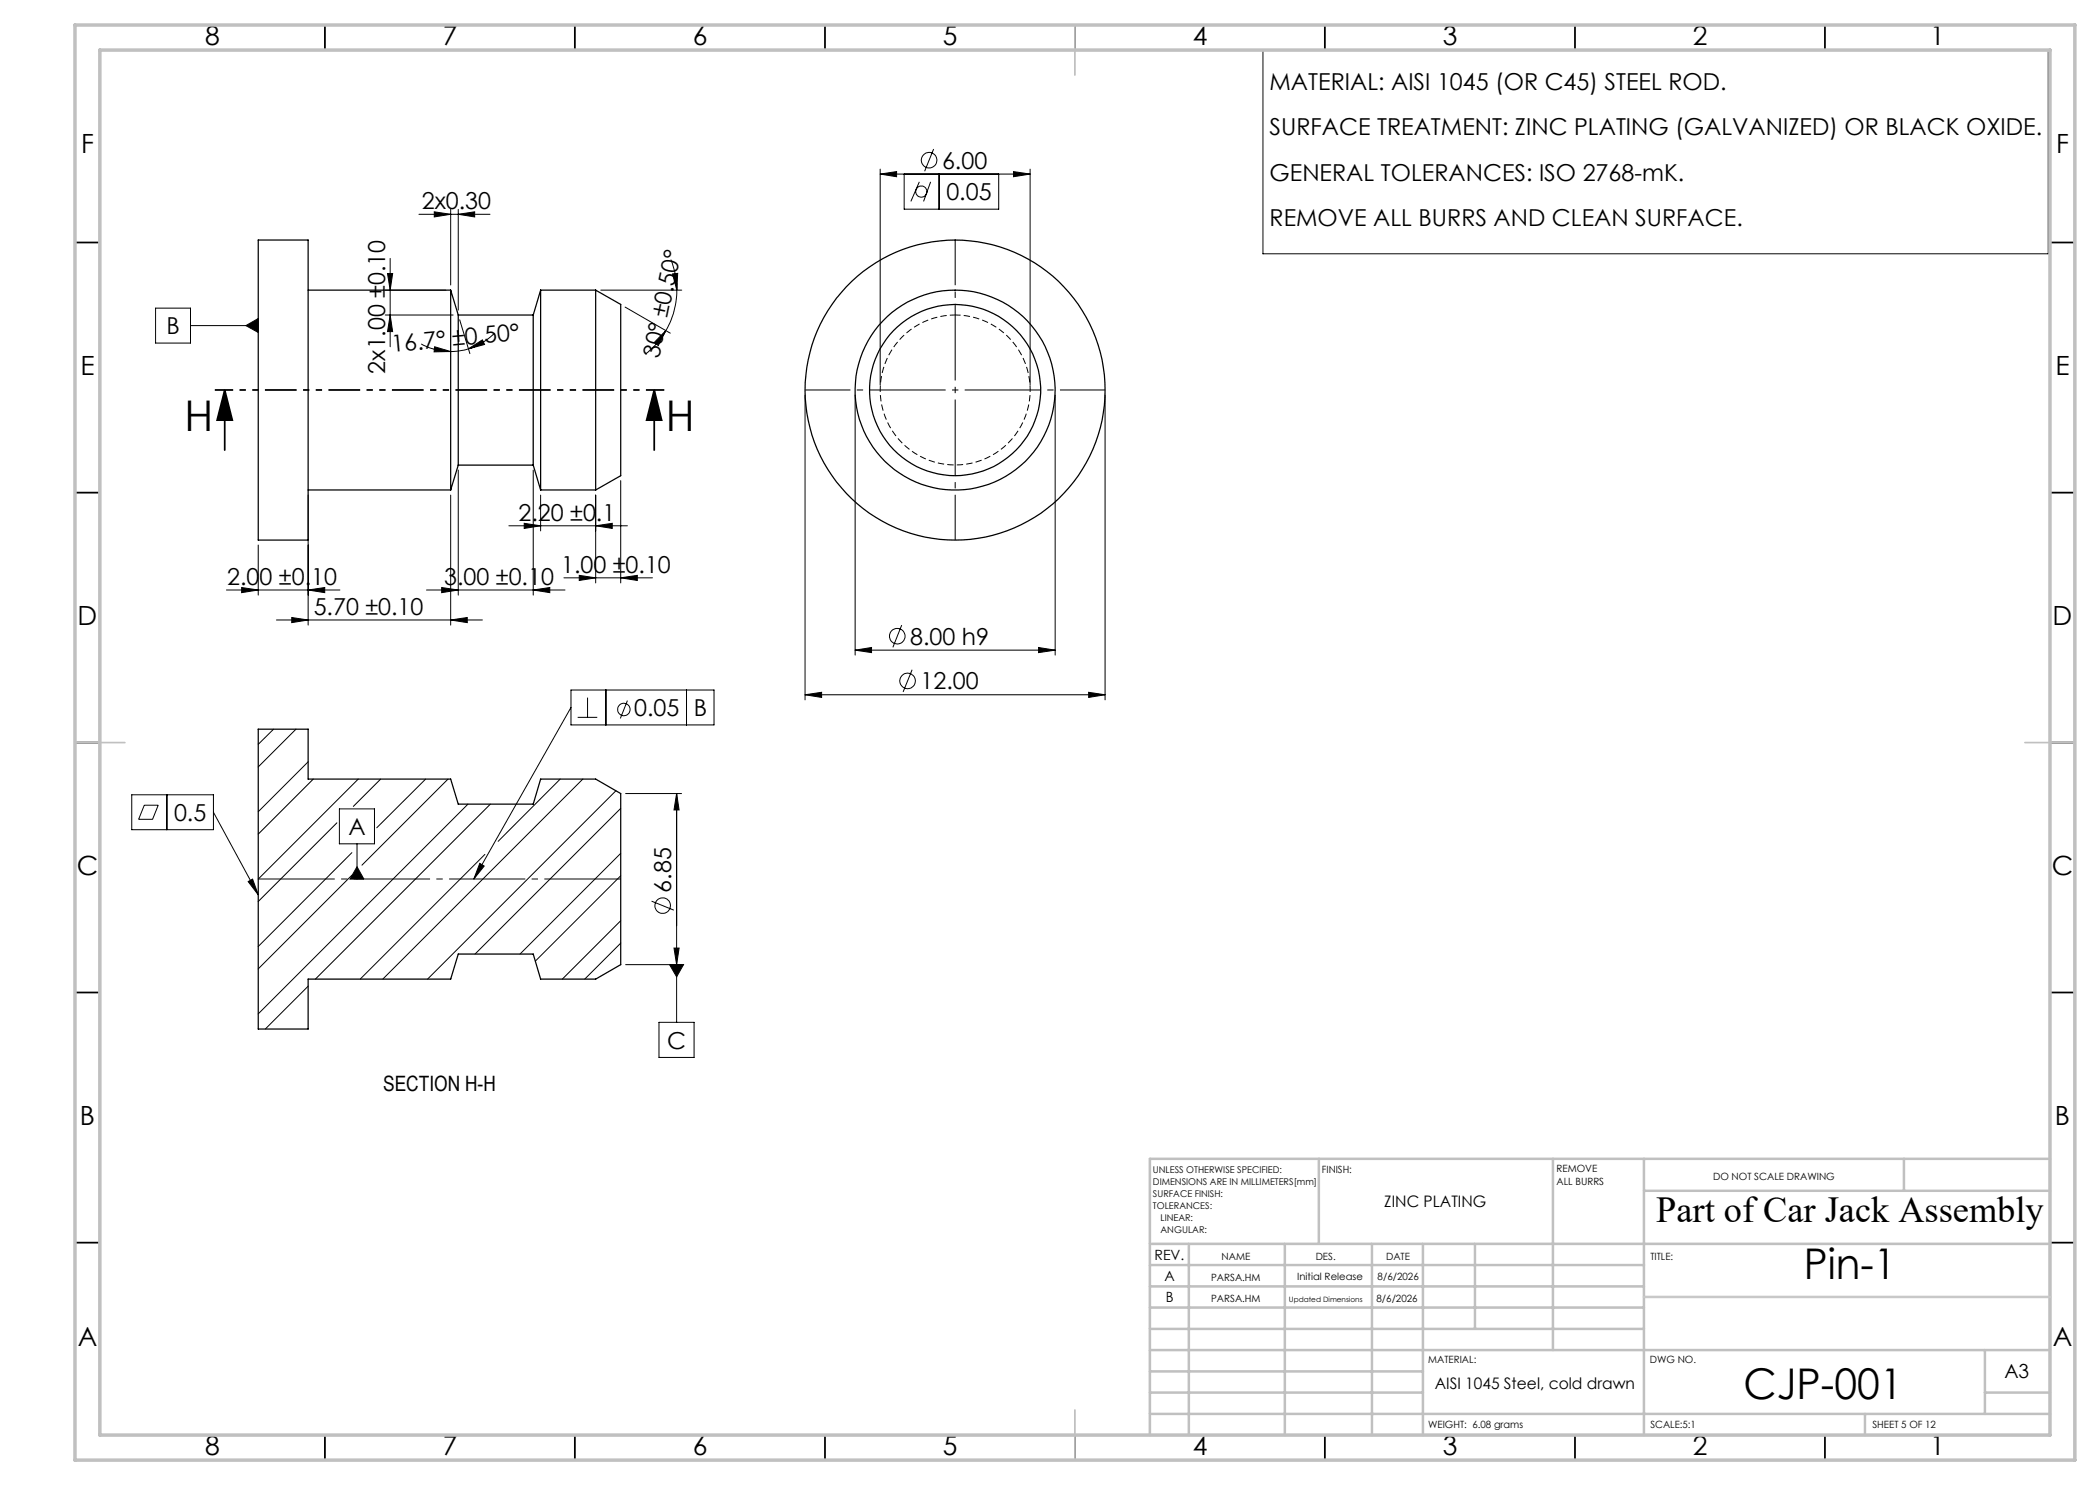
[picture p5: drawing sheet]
<svg xmlns="http://www.w3.org/2000/svg" width="420mm" height="297mm" viewBox="0 0 420 297" stroke-linecap="round" stroke-linejoin="round" font-family="sans-serif">
<g fill="none" stroke="#000" stroke-width=".25">
<path d="M51.6 48h10v60h-10zM61.6 58h28.5M90.1 58v40M90.1 58l1.6 5M108.1 58v40M108.1 58h11M108.1 58l-1.5 5M119.1 58v40M119.1 58l5 2.9v34.2l-5 2.9M91.7 63v30M91.7 63h14.9M106.6 63v30"/>
<path d="M61.6 98h28.5M91.7 93l-1.6 5M91.7 93h14.9M106.6 93l1.5 5M108.1 98h11M51.6 145.8h10v10h28.5l1.6 5h14.9l1.5-5h11l5 2.9v34.2l-5 2.9h-11l-1.5-5h-14.9l-1.6 5h-28.5v10h-10z"/>
<circle cx="191" cy="78" r="30"/>
<circle cx="191" cy="78" r="20"/>
<circle cx="191" cy="78" r="17.1"/>
</g>
<path d="M191 63a15 15 0 0 0-13.1 22.2 15 15 0 0 0 25.8 .9 15 15 0 0 0-11.6-23.1h-1.1" fill="none" stroke="#000" stroke-width=".2" stroke-dasharray="1.3 .6" stroke-dashoffset=".2" stroke-linecap="butt"/>
<g fill="none" stroke="#000" stroke-width=".2">
<path d="M252.6 10.1h157v40.7h-157zM176 34.8l3.3-.5v1zM176 33.8v43.2M176 34.8h30M180.8 34.8v7h18.9v-7M183.9 36.4l-1.7 3.9M186.1 36.4l-1.4 3.9M186.7 29.8l-1.8 4.5M187.8 34.8v7M202.7 34.3l3.3 .5-3.3 .5zM206 33.8v43.2M77 58h12.1"/>
<path d="M77.5 54.7h1l-.5 3.3zM78 51.7v17.7M83.8 42.9h14.2M86.9 42.4l3.2 .5-3.2 .5zM90.1 41.9v15.1M91.7 42.9l3.2-.5v1zM91.7 41.9v20.1M120.2 58h16.1M134.2 51.9a17 17 0 0 1 1.2 6.1M134.5 54.8l1-.1-.1 3.3zM135.4 58a16.1 16.1 0 0 1-2.2 8.1M31.1 61.6h7v7h-7z"/>
<path d="M38.1 65.1h13.5M49.2 65.1l2.4-1.4v2.8zM77 63h13.6M78 63l.5 3.3h-1zM84.2 68.8a12.3 12.3 0 0 0 5.9 1.5M86.9 69.4l3.2 .9-3.3 .1zM91.9 64l2.1 6.7M93.7 69.8l2.8-1.8 .4 .9zM93.7 69.8l-2.2 .4-1.4 .1M98.9 66.6a12.3 12.3 0 0 1-5.2 3.2M125 61.4l9.1 5.2M133.2 66.1l-1.5 3-.9-.6z"/>
<path d="M133.2 66.1a16.2 16.2 0 0 1-4.1 4.7M161 79v61M171 79v52M211 79v52M221 79v61M61.6 99v26M90.1 99v26M91.7 94v25M106.6 94v25M108.1 99v7.2M119.1 99v17.6M124.1 96.1v20.5"/>
<path d="M45.3 118h22.7M48.3 117.5l3.3 .5-3.3 .5zM51.6 109v10M61.6 118l3.3-.5v1zM85.3 118h27.7M88.3 117.5l3.4 .5-3.4 .5zM101.8 105.2h23.7M104.8 104.7l3.3 .5-3.3 .5zM106.6 118l3.4-.5v1zM112.8 115.6h17.7M115.9 115.1l3.2 .5-3.2 .5zM119.1 105.2l3.3-.5v1z"/>
<path d="M124.1 115.6l3.4-.5v1zM55.3 124h41.2M58.3 123.5l3.3 .5-3.3 .5zM90.1 124l3.4-.5v1zM114.2 138h28.6v7h-28.6zM117.5 139.5v4M121.2 138v7M137.3 138v7M161 139l3.3-.5v1zM161 139h60M171 130l3.3-.5v1zM171 130h40"/>
<path d="M180.3 125l-1.7 4.5M182.4 133.9l-1.8 4.5M207.7 129.5l3.3 .5-3.3 .5zM217.7 138.5l3.3 .5-3.3 .5zM26.4 159h16.3v6.9h-16.3zM33.4 159v6.9M54.7 145.8l-3.1 3.1M59.2 145.8l-7.6 7.6M61.6 152.4l-10 9.9M62.7 155.8l-11.1 11M71.6 155.8l-20 20M76.1 155.8l-5.4 5.5"/>
<path d="M85.1 155.8l-9.7 9.8M89.6 155.8l-17.2 17.2M112 155.8l-12.4 12.5M114.2 141.5l-19.4 34.3M115.5 143.5h4M116.6 155.8l-40 40M123.2 158.1l-37.7 37.7M125.1 158.7h11.2M125.5 140.1l-1.4 3.6M135.3 158.7l.5 3.3h-1zM135.3 158.7v45.8M28.9 161h2.7l-1.1 2.9h-2.8z"/>
<path d="M42.7 162.5l8.9 16.5M49.6 176.3l.9-.5 1.1 3.2zM67.4 164.6l-15.8 15.7M67.9 161.8h7v7h-7zM70.4 170.5l-18.8 18.8M70.4 175l-18.8 18.8M71.4 173.4l1.4 2.4h-2.8zM71.4 168.8v7M93.6 160.8l-42 42M96 172.7l.8 .5-2 2.6zM97 170.9l-25 24.9M98.1 160.8l-35 35"/>
<path d="M124.1 170.7l-20.1 20.1M124.1 161.7l-29.1 29.1M124.1 175.2l-17 17M61.6 197.2l-8.5 8.6M90.2 195.6l-.2 .2M124.1 184.1l-11.6 11.7M124.1 188.6l-7.2 7.2M125.1 192.9h11.2M130.3 180.2l4.5 1.8M133.9 192.9h2.8l-1.4 2.5zM134.8 189.6h1l-.5 3.3zM131.8 204.5h7v7h-7z"/>
<circle cx="184.3" cy="38.3" r="1.12"/>
<circle cx="185.8" cy="32" r="1.56"/>
<circle cx="179.5" cy="127.2" r="1.55"/>
<circle cx="181.5" cy="136.2" r="1.56"/>
<circle cx="124.8" cy="141.9" r="1.24"/>
<circle cx="132.5" cy="181.1" r="1.55"/>
</g>
<g fill="none" stroke="#000" stroke-width=".35">
<path d="M65 5v5M115 5v5M165 5v5M215 5v5M265 5v5M315 5v5M365 5v5M15 48.5h5M410 48.5h5M44.9 78l1.6 6h-3.1zM44.9 78v12M130.8 78l1.5 6h-3z"/>
<path d="M130.8 78v12M15 98.5h5M410 98.5h5M15 148.5h5M410 148.5h5M15 198.5h5M410 198.5h5M15 248.5h5M410 248.5h5M65 287v5M115 287v5M165 287v5"/>
<path d="M215 287v5M265 287v5M315 287v5M365 287v5"/>
</g>
<path d="M132.9 78h-89.9" fill="none" stroke="#000" stroke-width=".35" stroke-dasharray="6.3 1.3 1.3 1.3 1.3 1.3" stroke-dashoffset="2.7" stroke-linecap="butt"/>
<path d="M191 48v60M161 78h60" fill="none" stroke="#000" stroke-width=".2" stroke-dasharray="15.2 1.3 1.3 1.3" stroke-dashoffset="6.2" stroke-linecap="butt"/>
<path d="M124.2 175.8h-72.5" fill="none" stroke="#000" stroke-width=".2" stroke-dasharray="15.2 1.3 1.3 1.3" stroke-dashoffset="-.1" stroke-linecap="butt"/>
<path d="M215 5v10M15 148.5h10M405 148.5h10M215 282v10" fill="none" stroke="#c0c0c0" stroke-width=".35"/>
<g fill="none" stroke="#c0c0c0" stroke-width=".5">
<path d="M263.8 231.8v17M310.6 231.8v38.2M328.8 231.8v55.2M328.8 238.2h81.2M380.8 231.8v6.4M410 231.8h-180v55.2M230 248.8h180M230 257.3h98.8M230 253h98.8M237.8 248.8v38.2M257 248.8v38.2M274.4 248.8v38.2"/>
<path d="M284.6 248.8v38.2M295 248.8v17M230 265.8h98.8M230 261.5h98.8M230 278.5h54.6M230 274.3h54.6M230 270h180M397 278.5h13M397 270v12.8M230 282.8h180M373 282.8v4.2"/>
</g>
<path d="M15 5h400v287h-400zM20 10h390v277h-390z" fill="none" stroke="#c0c0c0" stroke-width=".7"/>
<path d="M328.8 259.4h81.2" fill="none" stroke="#c3c8d2" stroke-width=".5"/>
<g fill="#000">
<path d="M77.5 54.7h1l-.5 3.3zM78 63l.5 3.3h-1zM135.3 158.7l.5 3.3h-1zM134.8 189.6h1l-.5 3.3z"/>
<path d="M91.7 42.9l3.2-.5v1zM86.9 42.4l3.2 .5-3.2 .5z"/>
<path d="M86.9 69.4l3.2 .9-3.3 .1zM93.7 69.8l2.8-1.8 .4 .9z"/>
<path d="M130.8 78l1.5 6h-3zM44.9 78l1.6 6h-3.1z"/>
<path d="M133.2 66.1l-1.5 3-.9-.6zM134.5 54.8l1-.1-.1 3.3z"/>
<path d="M58.3 123.5l3.3 .5-3.3 .5zM90.1 124l3.4-.5v1zM48.3 117.5l3.3 .5-3.3 .5zM61.6 118l3.3-.5v1zM88.3 117.5l3.4 .5-3.4 .5zM106.6 118l3.4-.5v1zM104.8 104.7l3.3 .5-3.3 .5zM119.1 105.2l3.3-.5v1zM115.9 115.1l3.2 .5-3.2 .5zM124.1 115.6l3.4-.5v1zM49.2 65.1l2.4 1.4v-2.8zM161 139l3.3-.5v1zM217.7 138.5l3.3 .5-3.3 .5zM171 130l3.3-.5v1zM207.7 129.5l3.3 .5-3.3 .5zM176 34.8l3.3-.5v1zM202.7 34.3l3.3 .5-3.3 .5zM49.6 176.3l.9-.5 1.1 3.2zM96 172.7l.8 .5-2 2.6zM133.9 192.9h2.8l-1.4 2.5zM71.4 173.4l1.4 2.4h-2.8z"/>
</g>
<g font-size="8.5">
<text x="36.9" y="86.3">H</text>
<text x="133.2" y="86.3">H</text>
<text x="360.7" y="255.9">Pin-1</text>
<text x="348.7" y="279.7">CJP-001</text>
</g>
<text font-size="7.3" x="331.3" y="244.4">Part of Car Jack Assembly</text>
<g font-size="5.3">
<text x="41" y="8.9">8</text>
<text x="88.5" y="8.9">7</text>
<text x="138.5" y="8.9">6</text>
<text x="188.5" y="8.9">5</text>
<text x="238.5" y="8.9">4</text>
<text x="288.5" y="8.9">3</text>
<text x="338.5" y="8.9">2</text>
<text x="386" y="8.9">1</text>
<text x="16.2" y="30.7">F</text>
<text x="411.2" y="30.7">F</text>
<text x="16.1" y="74.9">E</text>
<text x="411.1" y="74.9">E</text>
<text x="15.5" y="124.9">D</text>
<text x="410.5" y="124.9">D</text>
<text x="15.4" y="174.9">C</text>
<text x="410.4" y="174.9">C</text>
<text x="16" y="224.9">B</text>
<text x="411" y="224.9">B</text>
<text x="15.5" y="269.2">A</text>
<text x="410.5" y="269.2">A</text>
<text x="41" y="290.9">8</text>
<text x="88.5" y="290.9">7</text>
<text x="138.5" y="290.9">6</text>
<text x="188.5" y="290.9">5</text>
<text x="238.5" y="290.9">4</text>
<text x="288.5" y="290.9">3</text>
<text x="338.5" y="290.9">2</text>
<text x="386" y="290.9">1</text>
</g>
<g font-size="4.7">
<text x="253.9" y="18">MATERIAL: AISI 1045 (OR C45) STEEL ROD.</text>
<text x="253.9" y="27.1">SURFACE TREATMENT: ZINC PLATING (GALVANIZED) OR BLACK OXIDE.</text>
<text x="188.4" y="33.7">6.00</text>
<text x="84.4" y="41.8">2x0.30</text>
<text x="189.3" y="40.1">0.05</text>
<text x="253.9" y="36.1">GENERAL TOLERANCES: ISO 2768-mK.</text>
<text x="253.9" y="45.2">REMOVE ALL BURRS AND CLEAN SURFACE.</text>
<text x="33.3" y="66.9">B</text>
<text x="78.4" y="70.4" transform="rotate(-5 78.4 70.4)">16.7° ±0.50°</text>
<text x="131.8" y="71.8" transform="rotate(-78 131.8 71.8)">30° ±0.50°</text>
<text x="77" y="74.7" transform="rotate(-90 77 74.7)">2x1.00 ±0.10</text>
<text x="103.7" y="104.1">2.20 ±0.1</text>
<text x="45.4" y="117">2.00 ±0.10</text>
<text x="88.8" y="117">3.00 ±0.10</text>
<text x="112.2" y="114.5">1.00 ±0.10</text>
<text x="62.7" y="123">5.70 ±0.10</text>
<text x="182" y="128.9">8.00 h9</text>
<text x="184.1" y="137.9">12.00</text>
<text x="126.8" y="143.2">0.05</text>
<text x="138.7" y="143.2">B</text>
<text x="34.8" y="164.2">0.5</text>
<text x="69.7" y="167">A</text>
<text x="134.3" y="178.5" transform="rotate(-90 134.3 178.5)">6.85</text>
<text x="133.4" y="209.7">C</text>
</g>
<text font-size="4.2" x="76.6" y="218.3">SECTION H-H</text>
<text font-size="3.9" x="400.9" y="275.5">A3</text>
<g font-size="3.2">
<text x="276.9" y="241.4">ZINC PLATING</text>
<text x="287" y="277.9">AISI 1045 Steel, cold drawn</text>
</g>
<g font-size="2.8">
<text x="230.9" y="252">REV.</text>
<text x="232.9" y="256.1">A</text>
<text x="233.2" y="260.4">B</text>
</g>
<g font-size="2">
<text x="264.4" y="234.6">FINISH:</text>
<text x="311.3" y="234.5">REMOVE</text>
<text x="311.3" y="237">ALL BURRS</text>
<text x="342.6" y="236">DO NOT SCALE DRAWING</text>
<text x="244.3" y="252">NAME</text>
<text x="263.2" y="251.9">DES.</text>
<text x="277.2" y="251.9">DATE</text>
<text x="330.1" y="251.9">TITLE:</text>
<text x="242.2" y="256.1">PARSA.HM</text>
<text x="259.5" y="256">Initial Release</text>
<text x="275.5" y="255.9">8/6/2026</text>
<text x="242.2" y="260.3">PARSA.HM</text>
<text x="275.3" y="260.3">8/6/2026</text>
<text x="285.6" y="272.5">MATERIAL:</text>
<text x="330" y="272.5">DWG NO.</text>
<text x="285.6" y="285.5">WEIGHT: 6.08 grams</text>
<text x="330.1" y="285.6">SCALE:5:1</text>
<text x="374.5" y="285.6">SHEET 5 OF 12</text>
</g>
<g font-size="1.9">
<text x="230.6" y="234.5">UNLESS OTHERWISE SPECIFIED:</text>
<text x="230.6" y="236.9">DIMENSIONS ARE IN MILLIMETERS[mm]</text>
<text x="230.6" y="239.3">SURFACE FINISH:</text>
<text x="230.6" y="241.7">TOLERANCES:</text>
<text x="232.1" y="244.1">LINEAR:</text>
<text x="232.1" y="246.5">ANGULAR:</text>
</g>
<text font-size="1.5" x="257.8" y="260.3">Updated Dimensions</text>
</svg>
